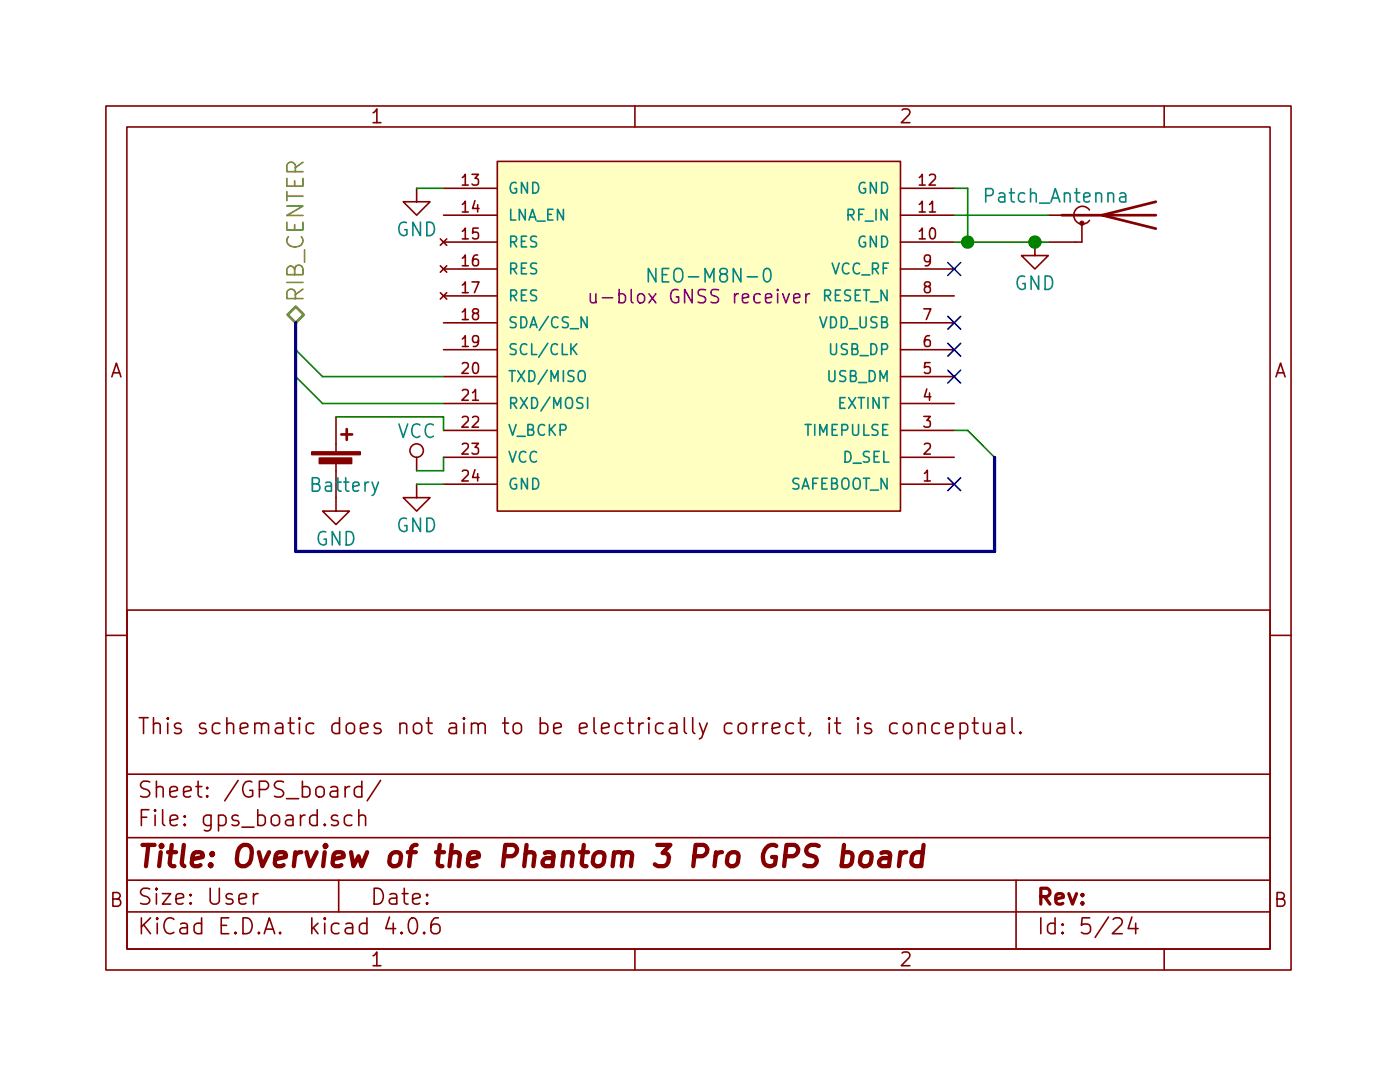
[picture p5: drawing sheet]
EESchema Schematic File Version 2
LIBS:power
LIBS:device
LIBS:transistors
LIBS:conn
LIBS:linear
LIBS:regul
LIBS:74xx
LIBS:cmos4000
LIBS:adc-dac
LIBS:memory
LIBS:xilinx
LIBS:microcontrollers
LIBS:dsp
LIBS:microchip
LIBS:analog_switches
LIBS:motorola
LIBS:texas
LIBS:intel
LIBS:audio
LIBS:interface
LIBS:digital-audio
LIBS:philips
LIBS:display
LIBS:cypress
LIBS:siliconi
LIBS:opto
LIBS:atmel
LIBS:contrib
LIBS:valves
LIBS:motors
LIBS:ic_dil_generic
LIBS:sensors
LIBS:u-blox
LIBS:amplifiers
LIBS:transistors-switches
LIBS:transistors-power
LIBS:sensors-v2
LIBS:regul-v2
LIBS:phantom_3_pro_overview-cache
EELAYER 25 0
EELAYER END
$Descr User 5197 4000
encoding utf-8
Sheet 5 24
Title "Overview of the Phantom 3 Pro GPS board"
Date ""
Rev ""
Comp ""
Comment1 "This schematic does not aim to be electrically correct, it is conceptual."
Comment2 ""
Comment3 ""
Comment4 ""
$EndDescr
Text HLabel 1100 1200 1    60   BiDi ~ 0
RIB_CENTER
$Comp
L Antenna_Shield AE?
U 1 1
P 4100 800
F 0 "AE?" H 4025 975 50  0001 R CNN
F 1 "Patch_Antenna" V 4025 900 50  0000 R CNN
F 2 "" H 4100 900 50  0001 C CNN
F 3 "" H 4100 900 50  0001 C CNN
	1    4100 800 
	0    1    1    0   
$EndComp
$Comp
L GPS-NEO-M8 MODULE?
U 1 1
P 2600 1250
F 0 "MODULE?" H 1850 1900 50  0001 L BNN
F 1 "NEO-M8N-0" H 2400 1450 50  0000 L BNN
F 2 "u-blox GNSS receiver" H 2600 1400 50  0000 C CNN
F 3 "" H 2600 1250 60  0001 C CNN
	1    2600 1250
	1    0    0    -1  
$EndComp
$Comp
L GND #PWR?
U 1 1
P 1550 1800
F 0 "#PWR?" H 1550 1550 50  0001 C CNN
F 1 "GND" H 1550 1650 50  0000 C CNN
F 2 "" H 1550 1800 50  0001 C CNN
F 3 "" H 1550 1800 50  0001 C CNN
	1    1550 1800
	1    0    0    -1  
$EndComp
Entry Wire Line
	1100 1300 1200 1400
Entry Wire Line
	1100 1400 1200 1500
$Comp
L GND #PWR?
U 1 1
P 3850 900
F 0 "#PWR?" H 3850 650 50  0001 C CNN
F 1 "GND" H 3850 750 50  0000 C CNN
F 2 "" H 3850 900 50  0001 C CNN
F 3 "" H 3850 900 50  0001 C CNN
	1    3850 900 
	1    0    0    -1  
$EndComp
$Comp
L GND #PWR?
U 1 1
P 1550 700
F 0 "#PWR?" H 1550 450 50  0001 C CNN
F 1 "GND" H 1550 550 50  0000 C CNN
F 2 "" H 1550 700 50  0001 C CNN
F 3 "" H 1550 700 50  0001 C CNN
	1    1550 700 
	1    0    0    -1  
$EndComp
Entry Wire Line
	3600 1600 3700 1700
NoConn ~ 3550 1000
NoConn ~ 3550 1800
$Comp
L Battery_Cell BT?
U 1 1
P 1250 1750
F 0 "BT?" H 1350 1850 50  0001 L CNN
F 1 "Battery" H 1150 1700 50  0000 L CNN
F 2 "" V 1250 1810 50  0001 C CNN
F 3 "" V 1250 1810 50  0001 C CNN
	1    1250 1750
	1    0    0    -1  
$EndComp
$Comp
L GND #PWR?
U 1 1
P 1250 1850
F 0 "#PWR?" H 1250 1600 50  0001 C CNN
F 1 "GND" H 1250 1700 50  0000 C CNN
F 2 "" H 1250 1850 50  0001 C CNN
F 3 "" H 1250 1850 50  0001 C CNN
	1    1250 1850
	1    0    0    -1  
$EndComp
$Comp
L VCC #PWR?
U 1 1
P 1550 1750
F 0 "#PWR?" H 1550 1600 50  0001 C CNN
F 1 "VCC" H 1550 1900 50  0000 C CNN
F 2 "" H 1550 1750 50  0001 C CNN
F 3 "" H 1550 1750 50  0001 C CNN
	1    1550 1750
	1    0    0    -1  
$EndComp
Wire Wire Line
	3550 800  3900 800 
Wire Wire Line
	3550 900  3900 900 
Wire Wire Line
	3550 700  3600 700 
Wire Wire Line
	3600 700  3600 900 
Connection ~ 3600 900 
Wire Wire Line
	1200 1400 1650 1400
Wire Wire Line
	1200 1500 1650 1500
Wire Bus Line
	1100 1200 1100 2050
Connection ~ 3850 900 
Wire Wire Line
	1550 700  1650 700 
Wire Bus Line
	3700 1700 3700 2050
Wire Wire Line
	3550 1600 3600 1600
Wire Wire Line
	1650 1550 1650 1600
Wire Wire Line
	1650 1750 1650 1700
Wire Wire Line
	1250 1550 1650 1550
Wire Wire Line
	1550 1750 1650 1750
Wire Wire Line
	1550 1800 1650 1800
Wire Bus Line
	3700 2050 1100 2050
NoConn ~ 3550 1200
NoConn ~ 3550 1300
NoConn ~ 3550 1400
$EndSCHEMATC
